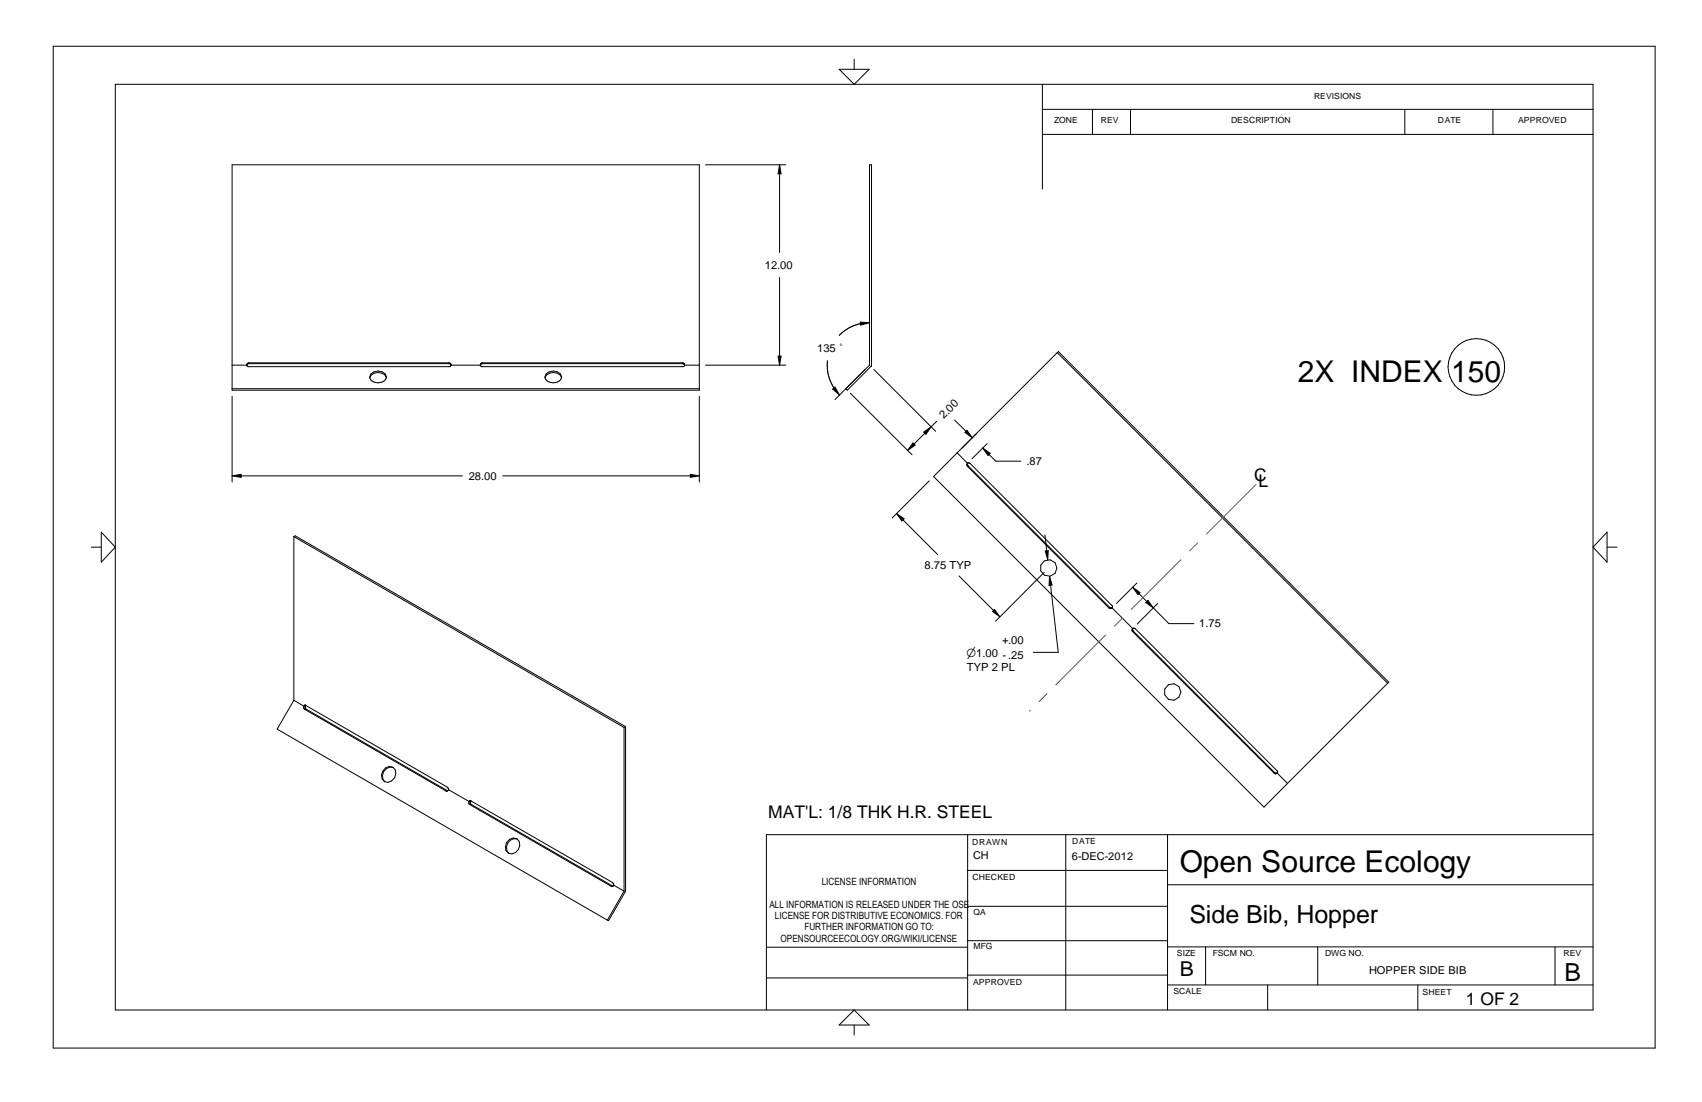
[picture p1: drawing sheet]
<svg xmlns="http://www.w3.org/2000/svg" width="432mm" height="279mm" viewBox="0 0 432 279" stroke-linecap="round" stroke-linejoin="round" font-family="sans-serif">
<g fill="none" stroke="#000" stroke-width=".25">
<path d="M13.5 11.7h406.4v254h-406.4zM212.9 17.6h7.6l-3.8 3.8zM216.7 15v2.6M29.3 21.4h374.9v234.7h-374.9zM264.5 27.7h139.7M264.5 34.1h139.7M264.5 21.4v26.6M277.2 27.7v6.4M286.8 27.7v6.4M356.4 27.7v6.4M378.8 27.7v6.4M58.9 41.8h118.5v57.1h-118.5z"/>
<path d="M179 41.8h20.3M197.8 44.1v19.9M197.8 41.8l.4 2.3h-.8zM220.6 41.8h.5v50.9l-6.1 6.2-.4-.3 6-6zM197.8 70.4v19.9M58.9 92.6h3.7M58.9 98.6h118.5M63.1 92h50.8M63.1 92l-.4 .2-.1 .4M63.1 92v.2M93.8 95.8a2.33 2.33 0 0 1 2.1-1.4 2.33 2.33 0 0 1 2.1 1.4M94.1 94.8a2.4 2.4 0 0 1 3.9 .7 2.27 2.27 0 0 1-3.6 1.1l-.5-.7z"/>
<path d="M113.9 92a.49 .49 0 0 1 .5 .4 .49 .49 0 0 1-.4 .6h-51l-.4-.4M113.9 92v.2M121.8 92.6h-7.4l-.4-.4h-51l-.4 .5M122.4 92h50.8M122.4 92l-.4 .2-.2 .4M122.4 92v.2M138.3 95.8a2.33 2.33 0 0 1 2.1-1.4 2.33 2.33 0 0 1 2.1 1.4M138.5 94.8a2.4 2.4 0 0 1 4 .7 2.27 2.27 0 0 1-3.6 1.1l-.6-.7zM173.2 92a.49 .49 0 0 1 .5 .4 .49 .49 0 0 1-.4 .6h-51l-.5-.4M173.2 92v.2M177.4 92.6h-3.7l-.4-.4h-51l-.4 .5M179 92.6h20.3"/>
<path d="M197.4 90.3h.8l-.4 2.3zM209.9 91.4a10.2 10.2 0 0 0 1 5.8l.7 1.2M211.2 98.6l.6-.5 1.2 2.1zM215.7 99.7l15.7 15.6M218.3 81.7l2.3 .1-2.2 .6zM218.3 82l-2.8 1.1-1.6 1-1 .9M219.5 93.7l-7.7 7.6M221.7 93.7l15.7 15.6M268.2 89.4l-25.4 25.4M268.2 89.4l.3-.2 83.8 83.8-.3 .2M268.2 89.4l83.8 83.8M58.9 100.5v21.7"/>
<path d="M177.4 100.5v21.7M231.6 112.3l.6 .6-1.9 1.3zM234.4 109.6l1.8-1.4-1.3 1.9zM234.6 109.9l-2.7 2.7M237.7 106.8l-1.5 1.4M242.2 106.5l2.9 2.8M242.8 114.8l2.6 2.6M242.8 114.8l-5.9 6 83.8 83.8 5.9-6M245.3 109.1l1.4 1.9-1.9-1.4zM245.4 118.2l35.9 35.9M245.4 117.4l-.1 .5 .1 .3M245.5 117.5l.1 .6"/>
<path d="M245.5 117.4h.1M245.5 117.4l.6 .1 36.1 36v.6M245.5 117.4v.1M245.5 117.4h-.1M245.6 118.1l35.9 35.9M245.6 118.1l-.2 .1M247.8 109.9l-3.8 3.8M249.3 113.6l1.9 1.3-.5 .6zM250.4 112.5l-3.8 3.8M250.9 115.2l1.7 1.7h6.4M23.2 138.7h2.5M25.7 134.9l3.6 3.8-3.6 3.8z"/>
<path d="M58.9 120.6l2.3-.3v.7zM61.2 120.6h56.1M74.5 136.1l83.8 48.3M74.5 136.1l.4-.3 83.8 48.4M74.5 136.1v41.4M127.6 120.6h47.5M175.1 120.3l2.3 .3-2.3 .4zM227.5 130.2l1.9 1.3-.6 .6zM229.1 131.8l8.8 8.8M235.8 121.9l-9.4 9.4M265.1 135.6l.5 4.1M265.2 139.7l.7-.1-.1 2.3z"/>
<path d="M407.7 134.9v7.6l-3.5-3.8zM407.7 138.7h2.6M243.3 146l8.8 8.8M252.3 154.5l1.4 1.9-1.9-1.4zM264.9 145.1l-12.3 12.4M266.3 146.1l.6 2.2-.8 .1zM266.5 148.4l2 17h-6.4M281.3 154.1l.4 .2 .5-.2M281.5 154l.7 .1M281.5 154l-.2 .1M282.2 154.1l5.2 5.2M282.2 154.1h.1"/>
<path d="M287.4 159.3l-.2 .5 .2 .3M287.4 148.9l1.8 1.3-.5 .6zM287.4 159.3h.1M287.4 159.3l.1 .7M287.4 159.3l.6 .1 36 36.1 .1 .2-.1 .3M287.5 160l35.9 35.9M287.5 160l-.1 .1M288.5 147.8l-5.2 5.2M289 150.5l2 2M290.7 152.8l.6-.6 1.3 1.9zM292.6 154.1l3.9 4h6.4M293.7 153l-5.2 5.2"/>
<path d="M74.5 177.5l-4.2 7.4 83.8 48.4M74.5 177.5l2.6 1.6M77.1 179.1l.2-.3h.2l36 20.8 .3 .6M77.1 179.1l-.1 .4 .2 .3M77.2 179.8l36 20.7M77.5 178.8h.1M77.6 178.9l-.2 .6 .2 .2M77.6 179.7l-.4 .1M77.6 179.7l35.9 20.8M287.4 160.1l35.9 35.9M352 173.2l-25.4 25.4M97.8 194.7l1-.4 .9 .2a2.14 2.14 0 0 1 .4 2.7 2.14 2.14 0 0 1-2.6 1 2.13 2.13 0 0 1 .3-3.5z"/>
<path d="M99.8 194.6a2.19 2.19 0 0 0-2.4 1 2.19 2.19 0 0 0 .3 2.6M158.3 184.4v41.5M158.7 184.2v41.7l-4.3 7.5-.3-.1M158.7 184.2l-.4 .2M323.4 195.9l.6 .1M323.4 195.9l-.1 .1M324 196l2.6 2.6M324 196h.1M324 196l-.4 .2-.3-.2M113.2 200.5v.1M113.5 200.5h-.3M113.5 200.5h.1"/>
<path d="M113.8 200.2l-.6 .3M113.8 200.2l5.2 3M119 203.2v.5l.1 .3M119 203.2h.1M119.1 203.1l-.1 .1M119.1 203.1h.1M119.1 204l36 20.7M119.3 202.9l-.1 .1M119.3 202.9v.1M119.4 203l36 20.7 .3 .8M119.4 203l-.3 .1M119.4 203.4h-.1"/>
<path d="M119.5 203l-.2 .8 .2 .1M119.5 203.9l-.4 .1M119.5 203.9l35.9 20.8M129.3 212.8l.9-.3 .9 .1a2.17 2.17 0 0 1 .4 2.7 2.17 2.17 0 0 1-2.5 1 2.17 2.17 0 0 1 .3-3.5zM131.2 212.7a2.22 2.22 0 0 0-2.4 1.1 2.22 2.22 0 0 0 .3 2.6M245.5 211.6v44.5M270.4 211.6v44.5M296.2 211.6v44.5M404.2 211.6h-209.8v44.5M155.4 224.7h-.3M155.4 224.7h.1M155.7 224.5l-.3 .2h-.3"/>
<path d="M155.7 224.5l2.6 1.4M158.3 225.9l-4.2 7.4M245.4 229.8h50.8M245.4 220.7h50.8M245.4 238.5h50.8M296.2 224.3h108M194.4 247.9h51M194.4 240.2h51M216.7 256.1l3.8 3.8h-7.6zM216.7 259.9v2.5M245.4 247.2h50.8M296.2 249.7h108"/>
<path d="M296.2 240.1h108M305.9 240.1v9.6M321.6 249.7v6.4M334.3 240.1v9.6M359.7 249.7v6.4M394.5 240.1v9.6"/>
<circle cx="374.6" cy="93" r="7.2"/>
<circle cx="266" cy="144" r="2.12"/>
<circle cx="297.5" cy="175.5" r="2.12"/>
</g>
<g fill="#000">
<path d="M197.4 41.8h.8v2.3h-.8zM197.4 90.3h.8v2.3h-.8zM211.2 98.2h1.8v2h-1.8zM218.3 81.7h2.3v.7h-2.3zM230.3 112.4h1.9v1.8h-1.9zM234.4 108.2h1.8v1.9h-1.8zM244.8 109.1h1.9v1.9h-1.9zM249.3 113.6h1.9v1.9h-1.9zM58.9 120.3h2.3v.7h-2.3zM175.1 120.3h2.3v.7h-2.3zM227.5 130.3h1.9v1.8h-1.9zM265.2 139.7h.7v2.2h-.7z"/>
<path d="M251.8 154.6h1.9v1.8h-1.9zM266.2 146.2h.7v2.2h-.7zM287.4 148.9h1.8v1.9h-1.8zM290.7 152.3h1.9v1.8h-1.9z"/>
</g>
<path d="M318.7 122.8l-57.6 57.6" fill="none" stroke="#801196" stroke-width=".25" stroke-dasharray="18 3 3 3" stroke-linecap="butt"/>
<g font-size="7.6">
<text x="329.3" y="96.9">2X INDEX 150</text>
<text x="299.3" y="221.1">Open Source Ecology</text>
</g>
<g font-size="6.3">
<text x="301.8" y="234.1">Side Bib, Hopper</text>
<text x="396.9" y="248.7">B</text>
</g>
<text font-size="5.2" x="299.3" y="247.6">B</text>
<g font-size="4.4">
<text x="318.2" y="121.9">C</text>
<text x="319.3" y="123.4">L</text>
<text x="194.9" y="207.4">MAT'L: 1/8 THK H.R. STEEL</text>
<text x="371.9" y="254.8">1 OF 2</text>
</g>
<g font-size="2.8">
<text x="194" y="68.1">12.00</text>
<text x="207.3" y="89.2">135 ˚</text>
<text x="239.4" y="106.3" transform="rotate(-45 239.4 106.3)">2.00</text>
<text x="260.4" y="117.9">.87</text>
<text x="118.9" y="121.6">28.00</text>
<text x="234.6" y="144.2">8.75 TYP</text>
<text x="304.2" y="159">1.75</text>
<text x="245.2" y="166.5">n1.00 -.25</text>
<text x="254.3" y="163.2">+.00</text>
<text x="245.3" y="170.1">TYP 2 PL</text>
<text x="246.9" y="217.7">CH</text>
<text x="271.9" y="217.9">6-DEC-2012</text>
<text x="347.3" y="246.9">HOPPER SIDE BIB</text>
</g>
<g font-size="2.5">
<text x="208.5" y="224.4">LICENSE INFORMATION</text>
<text x="195.2" y="230.1">ALL INFORMATION IS RELEASED UNDER THE OSE</text>
<text x="196.6" y="233">LICENSE FOR DISTRIBUTIVE ECONOMICS. FOR</text>
<text x="198" y="238.7">OPENSOURCEECOLOGY.ORG/WIKI/LICENSE</text>
<text x="204.1" y="235.8">FURTHER INFORMATION GO TO:</text>
</g>
<g font-size="2.1">
<text x="333.4" y="25">REVISIONS</text>
<text x="267.5" y="31.2">ZONE</text>
<text x="279.3" y="31.2">REV</text>
<text x="312.3" y="31.2">DESCRIPTION</text>
<text x="364.7" y="31.2">DATE</text>
<text x="385.1" y="31.2">APPROVED</text>
<text x="246.7" y="214.2">DRAWN</text>
<text x="272" y="213.9">DATE</text>
<text x="246.8" y="223.1">CHECKED</text>
<text x="247" y="231.9">QA</text>
<text x="247" y="240.6">MFG</text>
<text x="298.6" y="242.4">SIZE</text>
<text x="307.7" y="242.4">FSCM NO.</text>
<text x="336.2" y="242.4">DWG NO.</text>
<text x="396.6" y="242.4">REV</text>
<text x="246.9" y="249.6">APPROVED</text>
<text x="297.7" y="252.1">SCALE</text>
<text x="360.9" y="252.2">SHEET</text>
</g>
</svg>
